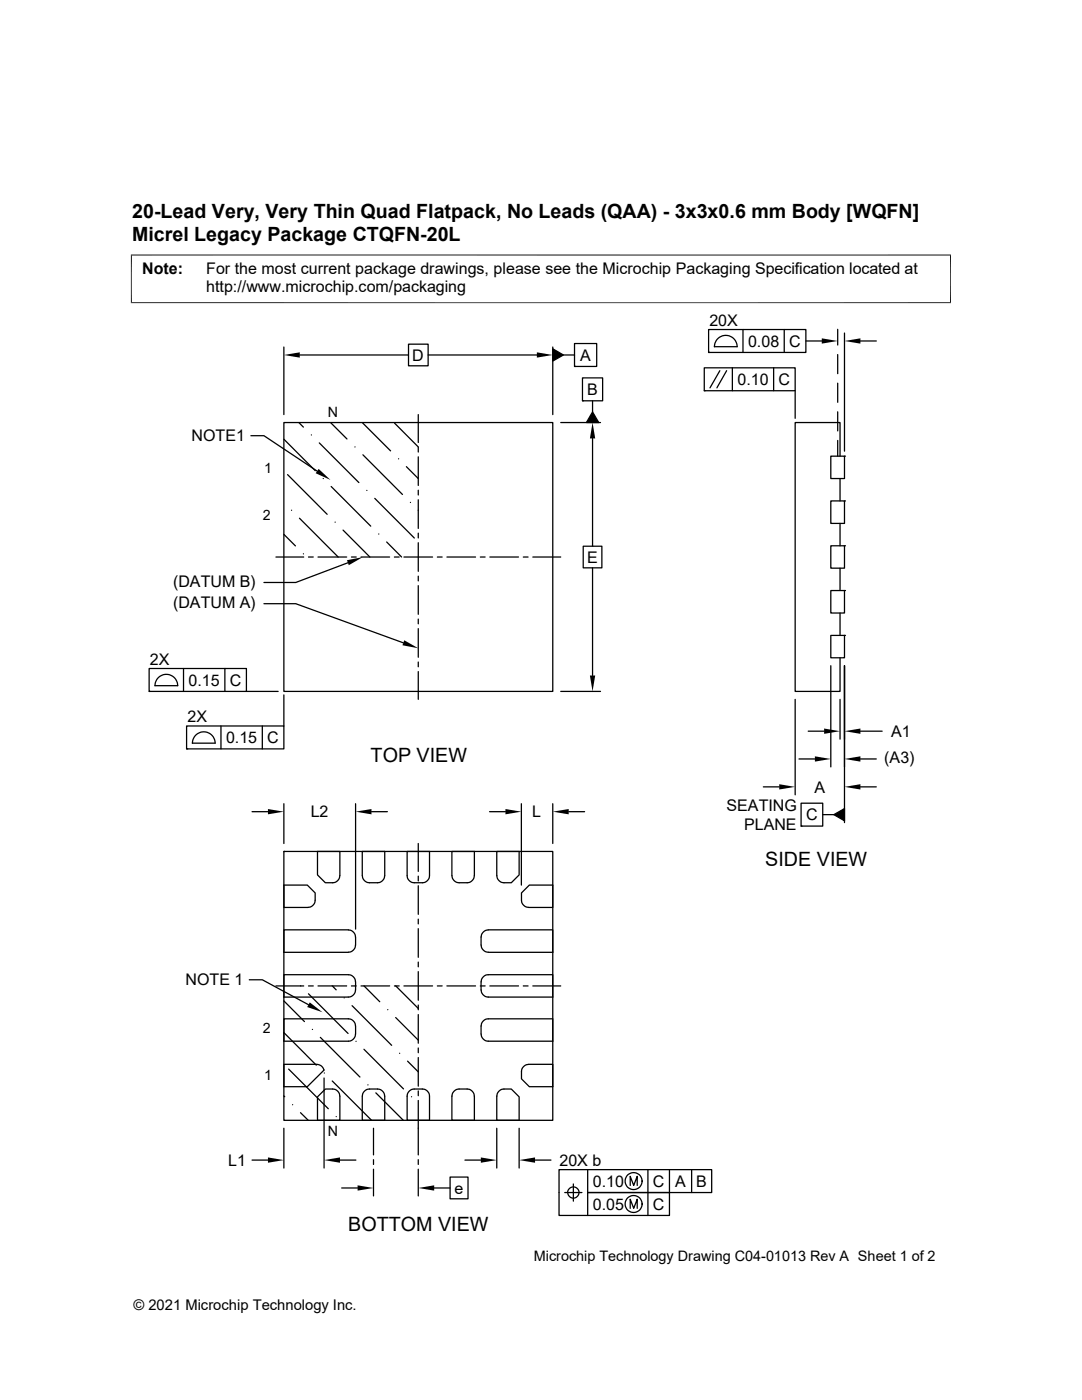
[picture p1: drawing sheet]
<svg xmlns="http://www.w3.org/2000/svg" width="216mm" height="279mm" viewBox="0 0 216 279" stroke-linecap="round" stroke-linejoin="round" font-family="sans-serif">
<g fill="none" stroke="#000" stroke-width=".25">
<path d="M56.6 69.3v13.4M59.8 70.8h21.7M81.5 68.7h3.9v4.3h-3.9zM85.4 70.8h21.7M110.3 69.6l2.1 1.2-2.1 1.3zM110.3 69.3v13.4M112.4 70.8h2.2M114.6 68.6h4.5v4.5h-4.5zM114.6 73.1h.1M116.2 75.4h4v4.6h-4zM116.2 80h.1M118.2 80v2.2"/>
<path d="M140.5 73.4h18.2v4.6h-18.2zM140.5 78h.1M141.4 65.8h19.4v4.5h-19.4zM141.4 70.3h.1M142.5 69.2h4.6a2.26 2.26 0 0 0-2.3-2.3 2.26 2.26 0 0 0-2.2 2.3M143.6 74l-1.9 3.4M145 74l-2 3.4M146.1 73.4v4.6M148.3 65.8v4.5M154.4 73.4v4.6M156.5 65.8v4.5M158.7 78v5.5"/>
<path d="M160.8 68.1h3.2M167.2 65.7v3.2M167.2 70.8v3.8M167.2 76.5v3.8M168.5 66.5v23.5M171.7 68.1h3.2M50.1 87h2.6l10.6 7M56.6 87.7l6.3 6.2M56.6 84.3h53.7v53.7h-53.7zM57.4 94.7l7.9 7.9M59.6 84.3l.9 .9M62.1 86.8h.1"/>
<path d="M63.7 88.4l7.9 7.9M64.5 95.5h.1M66 84.3l3.2 3.3M66.1 97.1l7.9 7.9M70.8 89.2h.1M72.3 84.3l5.6 5.7M72.4 90.8l7.9 7.9M73.2 97.9h.1M74.8 99.5l7.9 7.9M78.7 84.4l4.8 4.8M79.5 91.6h.1M81.1 93.1l2.4 2.4"/>
<path d="M83.5 82.7v5.6M83.5 89.3v.9M83.5 91.2v5.7M83.5 97.8v1M83.5 99.7v5.8M111.9 84.3h7.9M118.2 82.2l1.3 2.1h-2.5zM118.2 87.5v21.5M165.8 91h2.7v4.5h-2.7zM165.8 100h2.7v4.5h-2.7zM167.2 82.2v3.8M167.2 87.9v3.1"/>
<path d="M167.6 91v-6.7h-8.9v53.7h8.9v-6.7M167.6 95.5v4.5M168.5 91h.1M168.5 100h.1M55.1 111.2h5.5M56.6 106.6l2.3 2.3M58.2 101.8h.1M59.8 103.4l7.7 7.8M60.5 110.5h.1M61.6 111.2h.9M63.5 111.2h5.7M66.9 104.2h.1"/>
<path d="M68.5 105.8l5.3 5.4M69.4 112.3l-10.4 3.9h-6.3M70.1 111.2h1M72 111.2h5.7M75.6 106.6h.1M77.2 108.2l2.9 3M78.7 111.2h1M80.6 111.2h5.7M81.9 100.3h.1M83.5 106.4v1M83.5 108.3v5.7M83.5 115v.9"/>
<path d="M83.5 116.9v5.7M83.5 101.8h.1M87.3 111.2h.9M89.2 111.2h5.7M95.8 111.2h1M97.7 111.2h5.8M104.4 111.2h1M106.3 111.2h5.6M116.4 109h3.7v4.3h-3.7zM118.2 113.3v21.5M165.8 108.9h2.7v4.5h-2.7zM165.8 117.9h2.7v4.4h-2.7z"/>
<path d="M167.6 104.5v4.4M167.6 113.4v4.5M168.5 108.9h.1M168.5 117.9h.1M29.8 133.4h19.4v4.6h-19.4zM29.8 138h.1M30.9 136.8h4.6a2.26 2.26 0 0 0-2.3-2.2 2.26 2.26 0 0 0-2.3 2.2M36.6 133.4v4.6M44.9 133.4v4.6M49.1 138h6.4M52.7 120.5h6.3l21.5 7.8M56.6 138.7v6.2"/>
<path d="M83.5 123.5v1M83.5 125.5v5.7M83.5 132.1v1M83.5 134v5.6M111.9 138h7.9M158.7 139.6v19M165.8 126.8h2.7v4.5h-2.7zM165.8 132.9v20.2M167.6 122.3v4.5M167.6 139.6v7.9M168.5 126.8h.1M168.5 132.9v31.3"/>
<path d="M37.2 144.9h19.4v4.6h-19.4zM37.2 149.5h.1M38.4 148.3h4.5a2.26 2.26 0 0 0-2.2-2.2 2.26 2.26 0 0 0-2.3 2.2M44.1 144.9v4.6M52.3 144.9v4.6M152.3 157h3.2M159.4 151.5h3.2M161.3 145.9h3.1M171.7 145.9h4.3M171.7 151.5h3.2M171.7 157h3.2M50.3 162h3.2"/>
<path d="M56.6 169.9h53.7v53.7h-53.7zM56.6 169.9h.1M56.6 176.6h4.7l1.6 1.6v1.5a1.48 1.48 0 0 1-1.4 1.4h-4.9zM56.6 160.4v7.9M67.8 174.8v-4.9h-4.4v4.7l1.5 1.6h1.5a1.45 1.45 0 0 0 1.4-1.4M71 160.4v25M72.3 169.9h4.5v4.9a1.45 1.45 0 0 1-1.5 1.4h-1.6a1.48 1.48 0 0 1-1.4-1.4zM74.1 162h3.2M81.2 169.9h4.5v4.9a1.45 1.45 0 0 1-1.4 1.4h-1.6a1.45 1.45 0 0 1-1.5-1.4zM83.5 168.3v5.6M83.5 174.9v.9M83.5 176.8v5.7"/>
<path d="M94.7 174.8v-4.9h-4.5v4.9a1.45 1.45 0 0 0 1.4 1.4h1.6a1.45 1.45 0 0 0 1.4-1.4M97.7 162h3.2M99.1 169.9h4.5v4.7l-1.6 1.6h-1.4a1.48 1.48 0 0 1-1.5-1.4zM104 160.4v16.2M104.1 178.2l1.5-1.6h4.7v4.5h-4.8a1.48 1.48 0 0 1-1.4-1.4zM110.3 160.4v7.9M113.5 162h3.1M159.9 160.3h4.3v4.6h-4.3zM159.9 164.9h.1M164.2 162.6h2.2M166.4 162.6l2.1-1.2v2.4zM49.7 195.5h2.6l9.3 5"/>
<path d="M55.1 196.8h5.5M56.6 194.5h12.9a1.48 1.48 0 0 1 1.5 1.4l-.1 1.7a1.45 1.45 0 0 1-1.4 1.4h-12.9zM56.6 199.7l4.1 4.2M61.6 196.8h.9M61.6 198.3l7.8 7.9M63.5 196.8h5.7M66.3 196.7l.8 .8M68.7 199.1h.1M69.5 190a1.45 1.45 0 0 0 1.4-1.4l.1-1.6a1.48 1.48 0 0 0-1.5-1.4h-12.9v4.5h12.9M70.1 196.8h1M72 196.8h5.7M72.6 196.7l3.2 3.2"/>
<path d="M78.7 196.8h1M79 196.7l4.5 4.6M80.6 196.8h5.7M83.5 183.4v1M83.5 185.3v5.8M83.5 192v1M83.5 193.9v5.7M87.3 196.8h.9M89.2 196.8h5.7M95.8 196.8h1M96 187v1.6M96 195.9v1.7"/>
<path d="M96 195.9a1.45 1.45 0 0 1 1.4-1.4h12.9v4.5h-12.9a1.45 1.45 0 0 1-1.4-1.4M96 187a1.45 1.45 0 0 1 1.4-1.4h12.9v4.5h-12.9M96 188.6a1.45 1.45 0 0 0 1.4 1.4M97.7 196.8h5.8M104.4 196.8h1M106.3 196.8h5.6M56.6 203.3h12.9a1.48 1.48 0 0 1 1.5 1.4l-.1 1.7a1.45 1.45 0 0 1-1.4 1.4h-12.9zM56.6 212.4h6.6a1.5 1.5 0 0 1 1.4 1.2l-3.3 3.3h-4.7zM56.6 206.1l6.5 6.5M56.6 218.7l.2 .2M57.6 213.4l7.9 7.9M62.3 205.4h.1"/>
<path d="M63.9 207l7.9 7.9M64.7 215.1v18M64.7 214.1h.1M66.3 215.7l7.8 7.9M67.8 218.8v4.8h-4.4v-4.7l1.5-1.6h1.5a1.45 1.45 0 0 1 1.4 1.5M70.3 200.7l7.8 7.9M71 207.8h.1M72.6 209.4l7.9 7.9M72.7 217.8l.8-.4 1.8-.1a1.45 1.45 0 0 1 1.5 1.5v4.8h-4.5v-4.8l.1-.5zM73.4 216.5h.1M75 218.1l5.5 5.5M77.4 201.5h.1"/>
<path d="M79 203.1l4.5 4.5M79.7 210.2h.1M81.3 211.8l2.2 2.1M81.7 217.8l.7-.4 1.9-.1a1.45 1.45 0 0 1 1.4 1.5v4.8h-4.5v-4.8l.1-.5zM82.1 218.9h.1M83.5 200.6v.9M83.5 202.5v5.7M83.5 209.1v1M83.5 211.1v5.7M83.5 217.7v1M83.5 219.6v10.9M94.7 218.8v4.8h-4.5v-4.8a1.45 1.45 0 0 1 1.4-1.5h1.6a1.45 1.45 0 0 1 1.4 1.5"/>
<path d="M96 204.7v1.7M96 204.7a1.45 1.45 0 0 1 1.4-1.4h12.9v4.5h-12.9a1.45 1.45 0 0 1-1.4-1.4M99.6 217.8l.8-.4 1.6-.1 1.6 1.6v4.7h-4.5v-4.8l.2-.7zM104.5 212.9l.3-.3 .7-.2h4.8v4.5h-4.7l-1.5-1.6v-1.7zM50.3 231.5h3.2M56.6 225.2v7.9M58.4 220.5h.1M60 222.1l1.5 1.5M67.1 222.8h.1M67.8 231.5h3.2M68.2 237.1h3.2M74.5 225.2v5.3"/>
<path d="M74.5 231.4v1M74.5 233.3v5.4M83.5 231.4v1M83.5 233.3v5.4M86.6 237.1h3.2M89.8 234.9h3.6v4.3h-3.6zM92.8 231.5h3.1M99.1 225.2v7.9M103.6 225.2v7.9M106.8 231.5h3.1M112.7 238h3.4M114.4 236.3v3.4"/>
<path d="M117.3 233.4v4.6h16.3v4.6h-22.1v-9.2h30.5v4.6h-24.7v4.6M125.8 236.6v-1.8l.6 1.8 .7-1.8v1.8M129.3 233.4v9.2M133.6 233.4v4.6M138 233.4v4.6M125.8 241.2v-1.9l.6 1.9 .7-1.9v1.9"/>
<circle cx="114.4" cy="238" r="1.13"/>
<circle cx="126.4" cy="235.7" r="1.69"/>
<circle cx="126.4" cy="240.3" r="1.69"/>
</g>
<path d="M26.1 50.9h163.7M26.2 50.8v9.7M189.7 50.8v9.7M26.1 60.4h163.7" fill="none" stroke="#000" stroke-width=".2"/>
<g fill="#000">
<path d="M56.6 70.8l3.2-.5v1.1zM107.1 70.3l3.2 .5-3.2 .6zM110.3 69.6l2.1 1.2-2.1 1.3zM164 67.5l3.2 .6-3.2 .5zM168.5 68.1l3.2-.6v1.1zM63.6 93.6l2.3 2.2-2.9-1.4zM118.2 84.3l.6 3.2h-1.1zM118.2 82.2l1.3 2.1h-2.5zM69.2 111.8l3.2-.6-2.8 1.6zM80.7 127.8l2.8 1.6-3.2-.6zM117.7 134.8h1.1l-.6 3.2zM155.5 156.5l3.2 .5-3.2 .6z"/>
<path d="M162.6 150.9l3.2 .6-3.2 .5zM164.4 145.4l3.2 .5-3.2 .6zM168.5 145.9l3.2-.5v1.1zM168.5 151.5l3.2-.6v1.1zM168.5 157l3.2-.5v1.1zM53.5 161.5l3.1 .5-3.1 .5zM71 162l3.1-.5v1zM100.9 161.5l3.1 .5-3.1 .5zM110.3 162l3.2-.5v1zM166.4 162.6l2.1-1.2v2.4zM61.8 200l2.5 2-3-1zM53.5 231l3.1 .5-3.1 .6z"/>
<path d="M64.7 231.5l3.1-.5v1.1zM71.4 236.6l3.1 .5-3.1 .5zM83.5 237.1l3.1-.5v1zM95.9 231l3.2 .5-3.2 .6zM103.6 231.5l3.2-.5v1.1z"/>
</g>
<g font-size="3.9">
<text x="26.4" y="43.5">20-Lead Very, Very Thin Quad Flatpack, No Leads (QAA) - 3x3x0.6 mm Body [WQFN]</text>
<text x="26.4" y="48.1">Micrel Legacy Package CTQFN-20L</text>
<text x="74" y="152.1">TOP VIEW</text>
<text x="152.7" y="172.7">SIDE VIEW</text>
<text x="69.5" y="245.6">BOTTOM VIEW</text>
</g>
<g font-size="3.2">
<text x="28.4" y="54.7">Note:</text>
<text x="41.1" y="58.3">http://www.microchip.com/packaging</text>
<text x="41.1" y="54.7">For the most current package drawings, please see the Microchip Packaging Specification located at</text>
<text x="141.5" y="65">20X</text>
<text x="82.3" y="72">D</text>
<text x="115.8" y="72">A</text>
<text x="149.3" y="69.2">0.08</text>
<text x="157.5" y="69.2">C</text>
<text x="147.2" y="76.8">0.10</text>
<text x="155.3" y="76.8">C</text>
<text x="117.1" y="78.8">B</text>
<text x="38.2" y="88.1">NOTE1</text>
<text x="117.1" y="112.3">E</text>
<text x="34.5" y="117.1">(DATUM B)</text>
<text x="34.5" y="121.3">(DATUM A)</text>
<text x="29.9" y="132.6">2X</text>
<text x="37.6" y="136.8">0.15</text>
<text x="45.8" y="136.8">C</text>
<text x="37.4" y="144.1">2X</text>
<text x="45.1" y="148.3">0.15</text>
<text x="53.3" y="148.3">C</text>
<text x="177.8" y="147.1">A1</text>
<text x="176.4" y="152.3">(A3)</text>
<text x="145" y="161.9">SEATING</text>
<text x="162.5" y="158.2">A</text>
<text x="62" y="163.1">L2</text>
<text x="106.2" y="163.1">L</text>
<text x="148.5" y="165.7">PLANE</text>
<text x="160.8" y="163.7">C</text>
<text x="37" y="196.7">NOTE 1</text>
<text x="45.6" y="232.7">L1</text>
<text x="111.6" y="232.6">20X b</text>
<text x="90.7" y="238.2">e</text>
<text x="118.3" y="236.9">0.10</text>
<text x="130.3" y="236.9">C</text>
<text x="134.7" y="236.9">A</text>
<text x="138.9" y="236.9">B</text>
<text x="118.3" y="241.4">0.05</text>
<text x="130.3" y="241.4">C</text>
</g>
<g font-size="2.9">
<text x="106.5" y="251.7">Microchip Technology Drawing C04-01013 Rev A Sheet 1 of 2</text>
<text x="26.6" y="261.3">© 2021 Microchip Technology Inc.</text>
</g>
<g font-size="2.8">
<text x="65.4" y="83.1">N</text>
<text x="52.7" y="94.3">1</text>
<text x="52.5" y="103.7">2</text>
<text x="52.5" y="206.2">2</text>
<text x="52.7" y="215.6">1</text>
<text x="65.4" y="226.8">N</text>
</g>
</svg>
